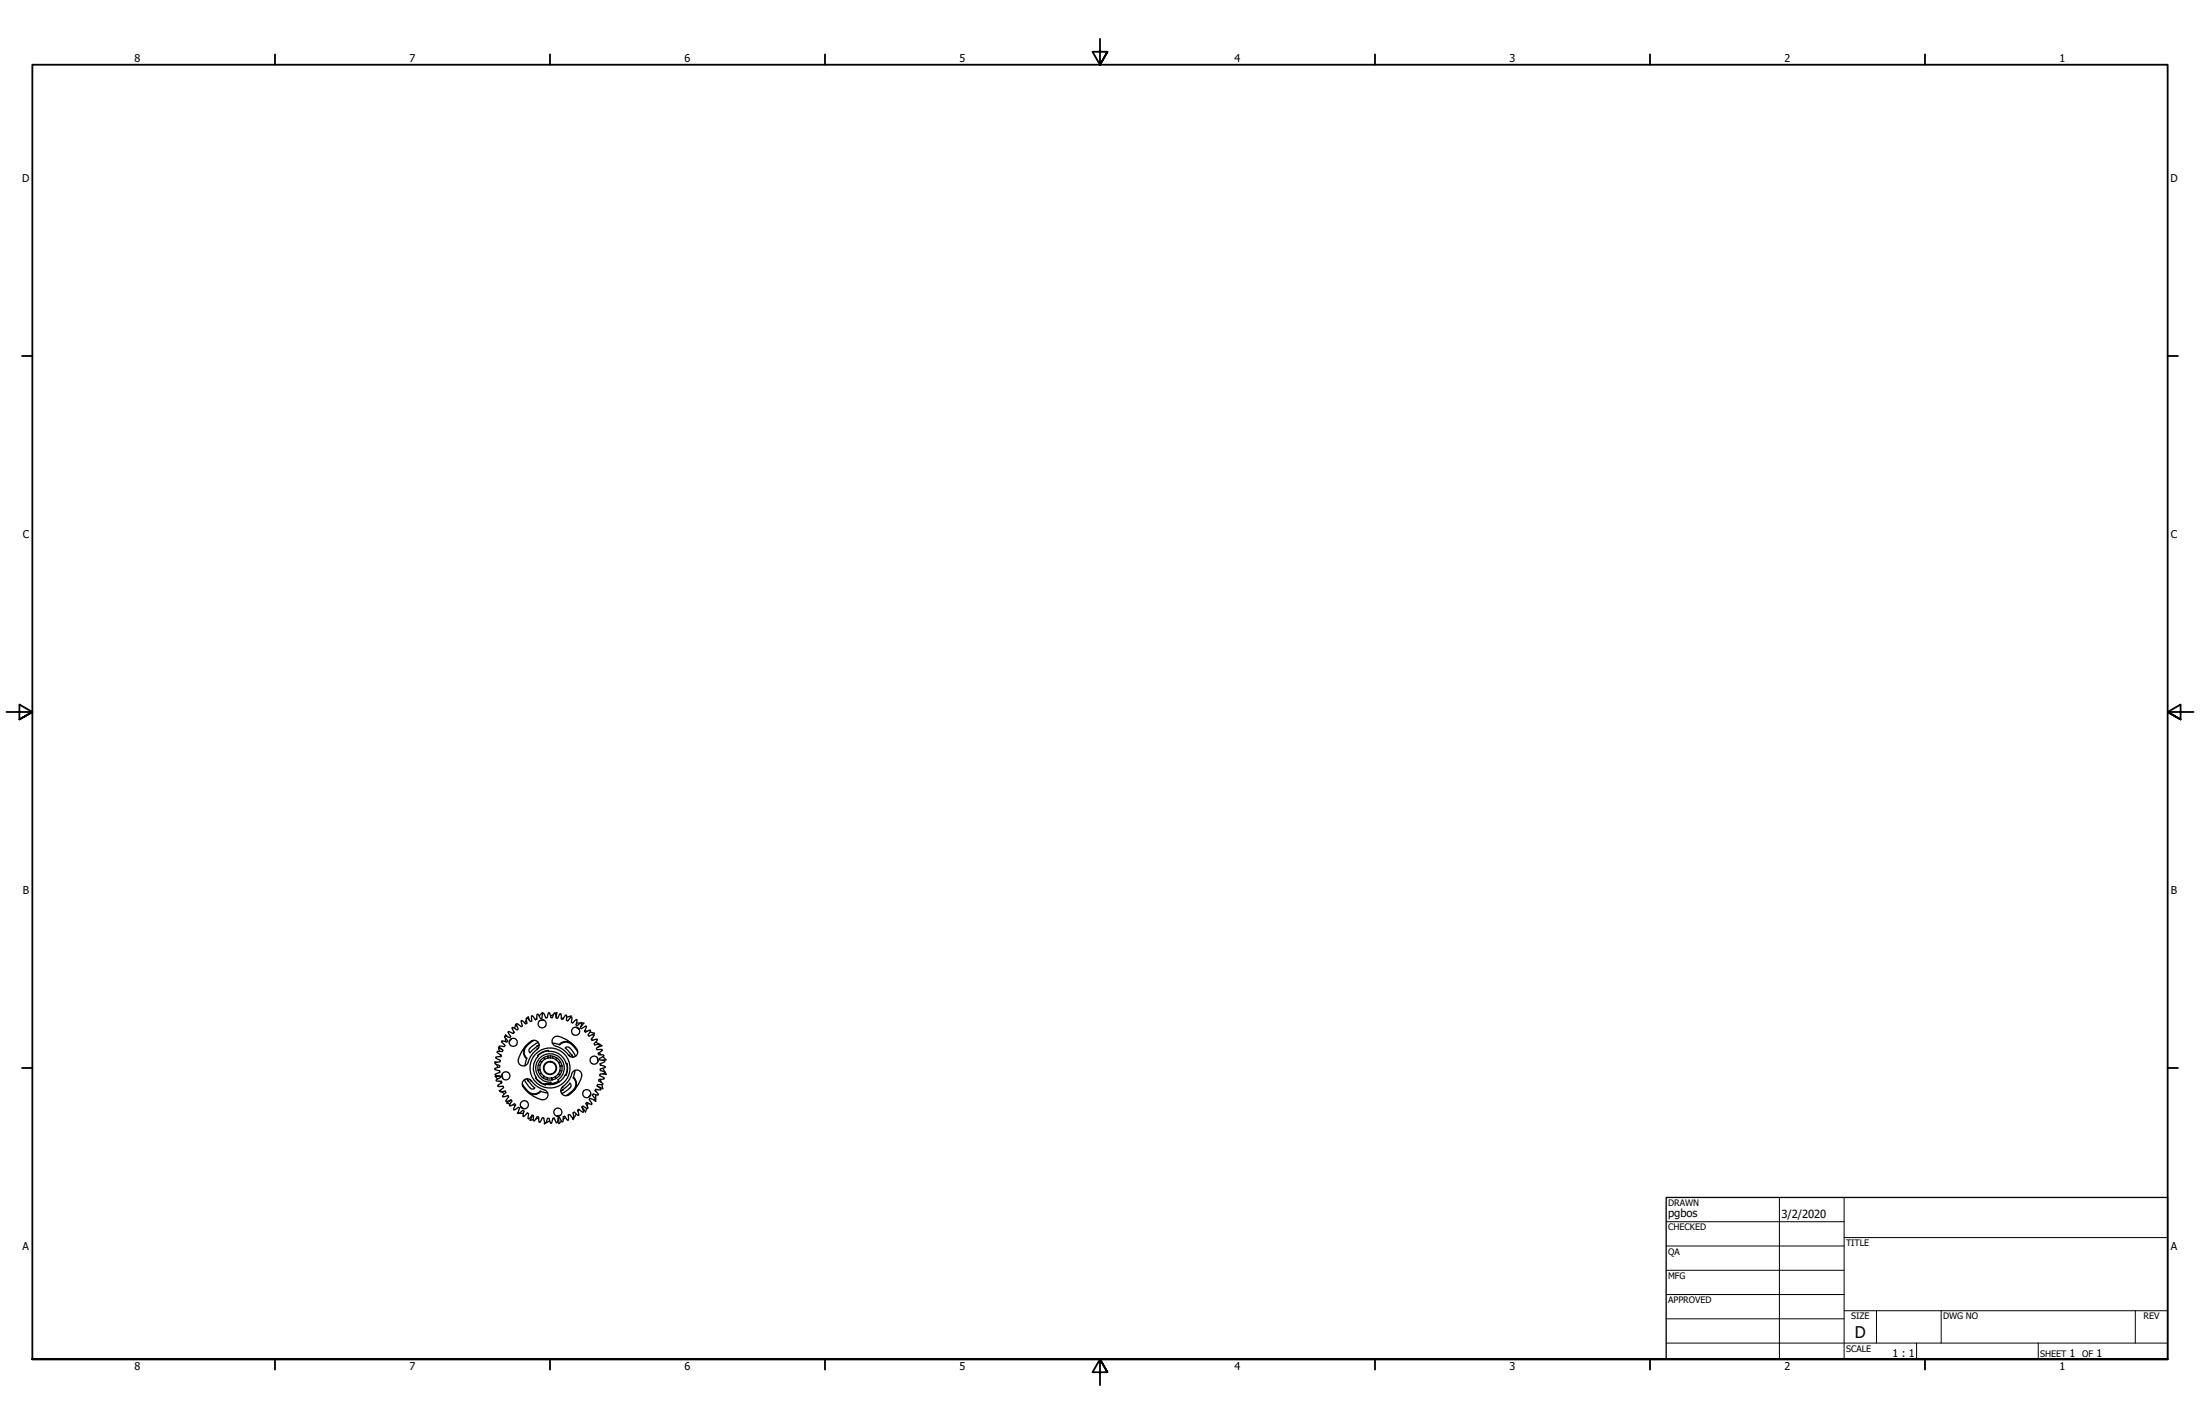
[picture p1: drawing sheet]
<svg xmlns="http://www.w3.org/2000/svg" width="864mm" height="559mm" viewBox="0 0 864 559" stroke-linecap="round" stroke-linejoin="round" font-family="sans-serif">
<!-- layer: Visible (ANSI) -->
<g fill="none" stroke="#000" stroke-width=".51">
<path d="M207 399.5l.4-.5 .5 1.5M210.7 399.5l-.6 .6M212.9 398.1v-.7l-1.3 1.2M217.3 398.1l-1.2 .6M218 397.7l.6-.4-.3 1.8M221.2 399.5l-.9 .2M222.4 399.2l1.8-.5-.3 .7M194.8 417.7l.7 1.2M195.1 416.9l-.8-.2 .2 .3M196.4 413.8l.2 .8M197 411.7l-1.3-.6 .3 1.5M198.4 407.4v1.3"/>
<path d="M198.4 406.6l.1-.5 .8 .7M200.4 407.8l.1 .1M200.8 407.6l-.9 1.3M201.5 405.6l.3-.6-.8-1.6 .2-.3 1.8 1 .4-.5-.7-1.7 .3-.2 1.5 1.2 .5-.3-.4-2 .3-.2 1.5 1.4 .4-.4-.3-1.9 .4-.1 1.3 1.5 .6-.4-.2-1.8 .4-.2 1.2 1.7 .5-.2 .1-2 .4-.1 .9 1.7h.6l.4-2h.3l.8 1.8h.5l.6-2h.4l.6 1.9 .6-.1 .7-1.7h.3l.5 2 .6-.1 .8-1.6h.4l.2 2 .6 .1 1-1.6 .4 .1v2l.5 .2 1.3-1.5 .3 .1-.2 2 .6 .2 1.3-1.4 .3 .2-.4 2 .6 .2 1.5-1.2 .3 .2-.6 2 .5 .2 1.6-1 .2 .2-.8 1.9 .4 .3 1.8-.8 .3 .2-1 1.8 .5 .4 1.7-.7 .2 .3-1.2 1.5 .3 .5 2-.4 .2 .3-1.4 1.4 .3 .5 2-.3 .1 .4-1.4 1.3 .1 .5 2-.1 .2 .4-1.7 1.2 .3 .5 1.9 .1 .1 .4-1.8 1 .3 .6 1.8 .3v.3l-1.8 .9 .1 .5 1.9 .5v.4l-1.9 .6v.5l1.8 .8v.3l-2 .5 .1 .6 1.6 .8v.4l-2 .2-.1 .6 1.6 1-.1 .4h-2l-.2 .5 1.5 1.3-.1 .3-1.9-.2-.3 .5 1.4 1.4-.2 .3-1.9-.4-.3 .5 1.2 1.6-.2 .3-2-.6-.2 .5 1 1.6-.2 .2-1.9-.8-.3 .4 .8 1.8-.2 .3-1.7-1-.5 .3M201.5 405.6l-1.9-.8-.2 .2 1 1.8-.3 .4-1.9-.7-.2 .3 1.2 1.6-.3 .5-1.9-.4-.2 .3 1.4 1.4-.3 .5-1.9-.2-.1 .3 1.5 1.3-.2 .5h-2l-.1 .4 1.7 1.1-.2 .5-2 .2v.4l1.7 .9-.1 .6-1.9 .4v.3l1.7 .7 .1 .6-1.9 .6v.4l1.8 .5 .2 .5-1.8 .9v.3l2 .4M201.7 404.8l-.3 .8M202.9 402.7l-.5-.7-.4 1.5M203.5 415.8a11.4 11.4 0 0 1 6-7.6 2.1 2.1 0 0 1 2.2 1.8 2.1 2.1 0 0 1-1.5 2.3 9.8 9.8 0 0 0-3.1 5 2 2 0 0 1-2.5 .8 2 2 0 0 1-1.1-2.3M206.6 400.3l-.7 1.1M206.8 415.3l-.7 2.9M208.9 408.4l-.9 .6a4.1 4.1 0 0 0-1.9 5.8l.6 .7M209.6 408.2a6.6 6.6 0 0 0-3.9 4.8l.3 1 .8 1.3"/>
<path d="M211 414.2l.5-.4a4.9 4.9 0 0 1 4.8-1.2 6.5 6.5 0 0 1 5.9 4.8l.4-.1 .1 .7a4.9 4.9 0 0 1-1.3 4.7 6.5 6.5 0 0 1-7.2 2.7l-.1 .4-.6-.2a4.9 4.9 0 0 1-3.4-3.5 6.5 6.5 0 0 1 1.2-7.6zM211.2 419.8h.7M211.3 418l.7 .1M211.3 409.1l-1 .5a4.8 4.8 0 0 0-2.7 2.7l.5 .8 1.3-1.4 2.3-1.5M211.4 411.2l-.5 .3v.3M211.6 419.9l-.3 .2M211.7 410l-.8 .6M211.9 416.5l.4 .1M212.1 416.3l.5 .5M212.2 416.5v.1M212.5 416.8l.1 .1M213.1 400.2v.1"/>
<path d="M213.4 400.3h.1M213.4 400.3l-1.6 .3M213.4 415.1l.5 .6M214.9 414.5l.2 .3M215.2 415.1l-.1 .1M215.2 414.4v.8M215.3 412.4l-2.6 .7-1.6 1.2M216.8 409.3l2 .4a1.02 1.02 0 0 0 1.7-.3 3.2 3.2 0 0 1 3.8 .4M217 414.5l-.1 .7M217.3 407.2l.4-.3a6.7 6.7 0 0 1 5.6 1.7 6.7 6.7 0 0 1 3.4 4.6 2.11 2.11 0 0 1-1.9 1.7 2.11 2.11 0 0 1-2.1-1.5 12.2 12.2 0 0 0-5.4-3.4l-.6-1.4zM218.5 415.3v.1M218.5 415.1l-.1 .4"/>
<path d="M218.7 415.3l-.5 .4M219.5 409.9a3.8 3.8 0 0 1 6.1 .9l1 1.3M219.8 418.3l.1 .1M219.9 416.6l-.6 .5M220.2 418.3l.3-.2 .1 .3h-.8M222.4 417.3l.2 2-.6 2.6M223.2 414.1h.3l.3 .5M224.3 409.8l2.5 3M224.4 414.1l.6 .7M225.9 414.5l-.5-1.1a4.7 4.7 0 0 0-2.7-2.6l-.8 .5 1.4 1.3 1.5 2.3M226.1 403.1l1.3 .9M226.3 403.1l1 .7"/>
<path d="M226.3 401.5h1.5M227.3 403.7l-.1 .1M228.5 401.5h.7l-1.2 1.4M229.5 404.4l1 .3M231.6 405l1.7 .5-.8 .6M232.3 408l.4 .2M233.8 408.9l1.4 .9M234.4 415l.3 1.6M235.2 413.1l.7 .8M235.6 410l.7 .4-1.6 .6M235.6 417.4l.4 .7M236.6 419.2l1.4 2.4-1.4-.2"/>
<path d="M236.7 414.6l1.2 1.3-1.6 .1M196.2 424.3l.7 .7M196.4 422.3l-2 .1 1 1M196.4 422.3v.6l-1.7 .9 .1 .4 2 .1 .2 .5-1.7 1.2 .2 .4 2-.1 .1 .5-1.4 1.3 .1 .4 2-.3 .3 .5-1.4 1.4 .2 .3 2-.4M196.5 427.8l-.5 .2 .2 .1M196.8 428.4l1.2 .8M197.1 421.7l.3 1.5M197.2 422.2l-.2 .1M199.4 430h.1M199.4 430l.3 .5-1.2 1.5 .2 .3 1.9-.7 .3 .4-1 1.8 .3 .2 1.6-.8 .6 .3-.8 1.9 .2 .2 1.8-1 .4 .3-.7 1.9 .3 .2 1.6-1.2 .5 .3-.4 1.9 .3 .2 1.4-1.4 .5 .3-.2 1.9 .3 .1 1.3-1.5 .5 .2v2l.4 .1 1-1.6 .6 .1 .2 2h.4l.9-1.7 .6 .1 .4 1.9h.3l.8-1.8h.5l.6 1.9h.4l.5-1.9 .5-.1 .9 1.8h.3l.3-1.8 .6-.3 1 1.8 .4-.1 .1-1.9 .5-.3 1.2 1.7 .4-.2-.1-2 .5-.1 1.3 1.4 .4-.1-.3-2 .5-.3 1.4 1.4 .3-.2-.4-2 .5-.3 1.5 1.2 .3-.2-.7-1.9M200.7 431.7l-1.8 1.2 1.3 .3M201.3 433.5l1 .3"/>
<path d="M203.4 436.5l-.3 .4h.3M203.8 436.9h1.6M204.4 434.2l1.3 .9M204.5 434.4l.3 .1M205 434.7l-.1 .1M205 425.4a6.6 6.6 0 0 0 4.8 3.9l1.5-.5a1.02 1.02 0 0 1 1.7-.3l2 .4M205.2 426l.6 1a4.2 4.2 0 0 0 5.4 2.1l1.1-.8M205.5 424.1a2.17 2.17 0 0 1 3.6 .7 12.3 12.3 0 0 0 5.4 3.4 2.08 2.08 0 0 1 0 2.8 2.08 2.08 0 0 1-2.8 .3 11.2 11.2 0 0 1-6.7-5.8zM206.8 423.3l.6 .8M206.8 436.9h.5M207 423.3l1.5 2.3 1.4 1.3a1.48 1.48 0 0 1-2.5-.7l-1.5-2.5M208 423.6l.3 .5h.3"/>
<path d="M209.1 437.7l-1 1.9 1.3-.3M210.4 423a5.2 5.2 0 0 0 3.6 2.3M211.4 438.8l-1 .3M212.5 421.1l-.6 .5M213.4 422.7h.1M213.4 422.7l-.1 .4M213.6 422.5l-.5 .4M213.9 425.3l.3 .1M214.2 425.3v.1M214.9 423l-.1 .7M215.1 425.2h1.1M215.8 439.8l-2.1 1.2 .1-.5"/>
<path d="M216.3 425.3h-2.3M216.6 423v.8M216.7 423l-.1 .1M216.7 423.4l.2 .3M216.8 423.6h-.1M217.6 438.8l-.7 .4M217.9 422.5l.5 .6M219.2 421.4l.5 .5M219.2 421.3l.1 .1M219.2 438h-.2M219.2 438.6l.2 2.3 1-.9M219.3 424.2l-1.4 .7-1.6 .3"/>
<path d="M219.4 424.4l-2.8 1-2.2-.1M219.5 421.6l.4 .1M219.5 424.5l-.5-.7a5.6 5.6 0 0 0 .2-9.2 5.6 5.6 0 0 0-8.7 2.9 5.6 5.6 0 0 0 5.8 7.2v.6M219.6 421.6v.1M219.7 437.8l-1 .2M219.8 420.1l.7 .1M220 437.6l-1.6 .3M220.1 428l2.3-1.5 1.3-1.4a1.49 1.49 0 0 1-.7 2.5l-2.5 1.5M220.9 426.4v.3l-.5 .3M220.9 427.6l-.8 .6M221.9 438.5l-.8 .8M225 420.5a2.09 2.09 0 0 1 2.8 0 2.09 2.09 0 0 1 .3 2.8 11.2 11.2 0 0 1-5.8 6.7 2.1 2.1 0 0 1-2.2-1.8 2.1 2.1 0 0 1 1.5-2.3 12.2 12.2 0 0 0 3.4-5.4z"/>
<path d="M225.1 422.7a3.8 3.8 0 0 1-.9 6.1l-1.3 1M225.7 420l-.4 2a1.02 1.02 0 0 0 .3 1.7 3.8 3.8 0 0 1-1.8 5.2l-1.6 1.1M226.2 437.2l-1.3 2.1-.2-.7M227.3 435.4l-.4 .7M228.5 434.4l1.4 2 .4-1.5M230.8 432.9l-.3 1.1M231.9 429.3l-.9 1.3M233.9 429.6l-.1 2.6-.8-.7M233.9 427.5v.8M235.7 423.6l.3 1.1M236.2 425.6l.4 1.6-2.2-1"/>
<circle cx="201.5" cy="409" r="1.6"/>
<circle cx="212.8" cy="401.8" r="1.6"/>
<circle cx="215.9" cy="419.1" r="4"/>
<circle cx="215.9" cy="419.1" r="2.58"/>
<circle cx="215.9" cy="419.1" r="2.38"/>
<circle cx="215.9" cy="419.1" r="4.7"/>
<circle cx="215.9" cy="419.1" r="7.9"/>
<circle cx="226" cy="404.7" r="1.6"/>
<circle cx="233.2" cy="416" r="1.6"/>
<circle cx="198.6" cy="422.2" r="1.6"/>
<circle cx="205.8" cy="433.5" r="1.6"/>
<circle cx="219" cy="436.4" r="1.6"/>
<circle cx="230.3" cy="429.2" r="1.6"/>
</g>
<!-- layer: Border (ANSI) -->
<g fill="none" stroke="#000" stroke-width=".71">
<path d="M431.8 15.2v10.2l-2.9-5.1h5.8l-2.9 5.1 2.9-5.1M107.9 21.3v4.1M215.9 21.3v4.1M323.8 21.3v4.1M539.8 21.3v4.1M647.7 21.3v4.1M755.6 21.3v4.1M8.6 139.7h4.1M850.9 139.7h4.1M2.5 279.4h10.2l-5.1-2.9v5.8l5.1-2.9-5.1 2.9M861.1 279.4h-10.2l5.1-2.9v5.8l-5.1-2.9 5.1 2.9M8.6 419.1h4.1"/>
<path d="M850.9 419.1h4.1M12.7 533.4v-508h838.2v508h-838.2h838.2M107.9 533.4v4.1M215.9 533.4v4.1M323.8 533.4v4.1M434.7 538.5l-2.9-5.1 2.9 5.1h-5.8l2.9-5.1v10.2M539.8 533.4v4.1M647.7 533.4v4.1M755.6 533.4v4.1"/>
</g>
<!-- layer: Title (ANSI) -->
<g fill="none" stroke="#000" stroke-width=".39">
<path d="M654 479.4h69.9M698.5 469.9v63.5M723.9 469.9v63.5M654 488.9h69.9M654 498.5h69.9M723.9 485.6h127M654 508h69.9M654 517.5h69.9M723.9 514.3h127M736.6 514.3v12.7M762 514.3v12.7M838.2 514.3v12.7"/>
<path d="M654 527h196.9M752.3 527v6.4M800.1 527v6.4"/>
</g>
<path d="M654 469.9h196.9v63.5h-196.9z" fill="none" stroke="#000" stroke-width=".51"/>
<text font-size="6.3" x="728.1" y="524.9">D</text>
<g font-size="4.4">
<text x="654.8" y="477.8">pgbos</text>
<text x="699.3" y="478">3/2/2020</text>
</g>
<g font-size="4.2">
<text x="52.8" y="24.4">8</text>
<text x="160.8" y="24.4">7</text>
<text x="268.7" y="24.4">6</text>
<text x="376.7" y="24.4">5</text>
<text x="484.6" y="24.4">4</text>
<text x="592.6" y="24.4">3</text>
<text x="700.5" y="24.4">2</text>
<text x="808.5" y="24.4">1</text>
<text x="8.7" y="71.4">D</text>
<text x="852" y="71.4">D</text>
<text x="8.9" y="211.1">C</text>
<text x="852.2" y="211.1">C</text>
<text x="8.9" y="350.8">B</text>
<text x="852.2" y="350.8">B</text>
<text x="8.9" y="490.5">A</text>
<text x="852.2" y="490.5">A</text>
<text x="742.9" y="532.6">1 : 1</text>
<text x="812.4" y="532.6">1</text>
<text x="822.9" y="532.6">1</text>
<text x="52.8" y="537.5">8</text>
<text x="160.8" y="537.5">7</text>
<text x="268.7" y="537.5">6</text>
<text x="376.7" y="537.5">5</text>
<text x="484.6" y="537.5">4</text>
<text x="592.6" y="537.5">3</text>
<text x="700.5" y="537.5">2</text>
<text x="808.5" y="537.5">1</text>
</g>
<g font-size="3.5">
<text x="654.8" y="473.2">DRAWN</text>
<text x="654.8" y="482.8">CHECKED</text>
<text x="724.7" y="488.9">TITLE</text>
<text x="654.8" y="492.3">QA</text>
<text x="654.8" y="501.8">MFG</text>
<text x="654.8" y="511.4">APPROVED</text>
<text x="726.7" y="517.7">SIZE</text>
<text x="762.8" y="517.7">DWG NO</text>
<text x="841.4" y="517.7">REV</text>
<text x="724.7" y="530.4">SCALE</text>
<text x="800.9" y="532.6">SHEET</text>
<text x="817.3" y="532.6">OF</text>
</g>
</svg>
